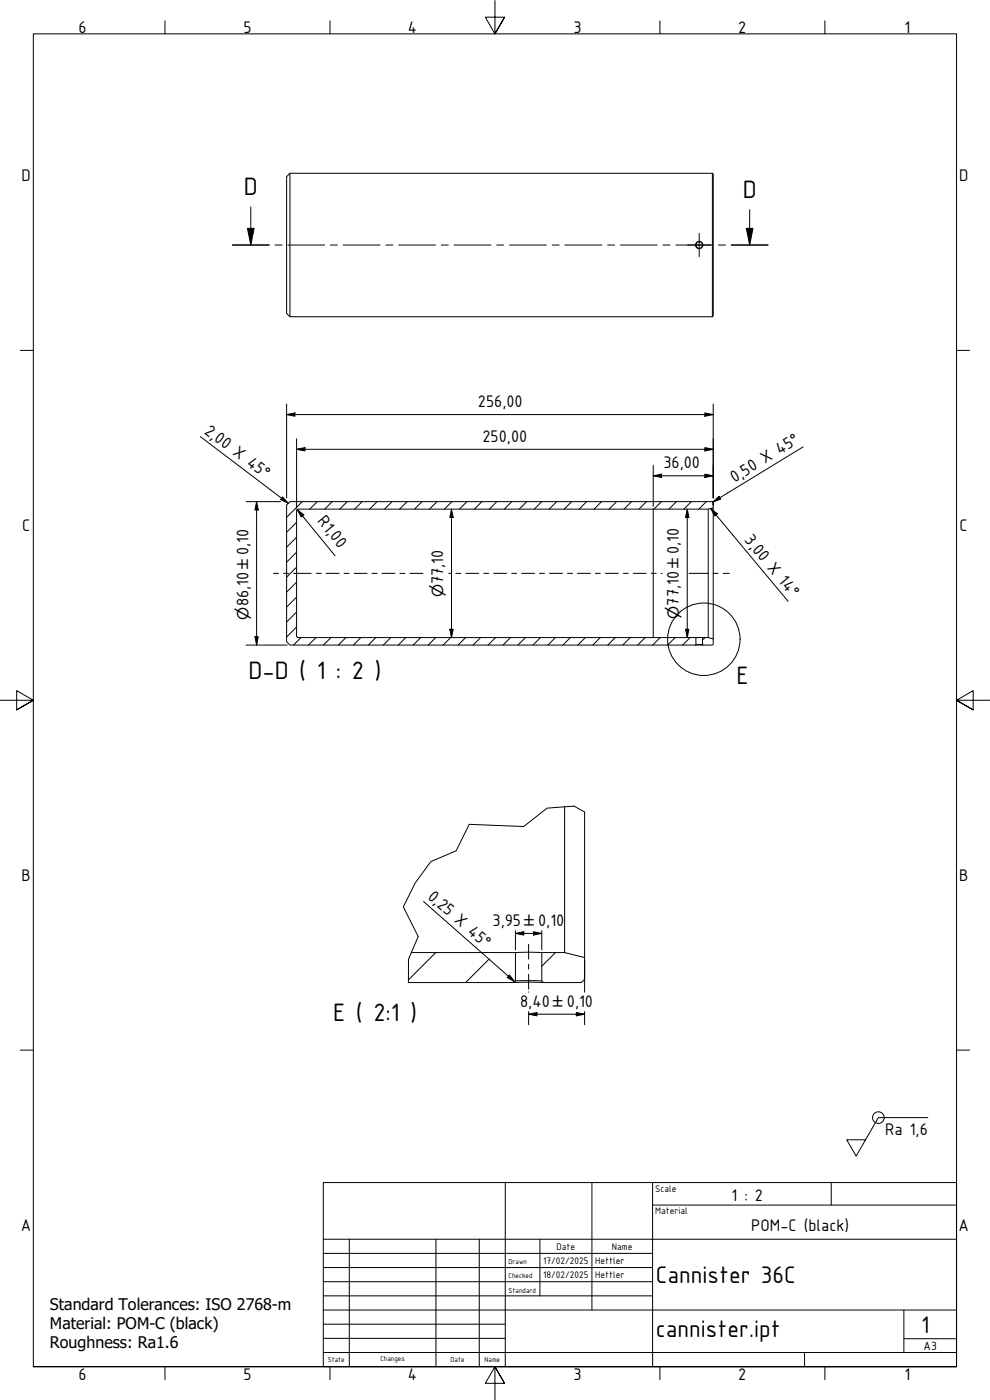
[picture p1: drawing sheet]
<svg xmlns="http://www.w3.org/2000/svg" width="297mm" height="420mm" viewBox="0 0 297 420" stroke-linecap="round" stroke-linejoin="round" font-family="sans-serif">
<!-- layer: Hatch (ISO) -->
<g fill="none" stroke="#000" stroke-width=".3">
<path d="M89 156.7l-3 3M90.7 150.5l-4.7 4.8M95.2 150.5l-2.3 2.3M99.7 150.5l-2.3 2.3M104.2 150.5l-2.3 2.3M108.7 150.5l-2.3 2.3M113.1 150.5l-2.2 2.3M117.6 150.5l-2.2 2.3M122.1 150.5l-2.2 2.3M126.6 150.5l-2.2 2.3M131.1 150.5l-2.2 2.3M135.6 150.5l-2.3 2.3"/>
<path d="M140.1 150.5l-2.3 2.3M144.6 150.5l-2.3 2.3M149.1 150.5l-2.3 2.3M153.6 150.5l-2.3 2.3M158.1 150.5l-2.3 2.3M162.5 150.5l-2.2 2.3M167 150.5l-2.2 2.3M171.5 150.5l-2.2 2.3M176 150.5l-2.2 2.3M180.5 150.5l-2.3 2.3M185 150.5l-2.3 2.3M189.5 150.5l-2.3 2.3"/>
<path d="M194 150.5l-2.3 2.3M198.5 150.5l-2.3 2.3M203 150.5l-2.3 2.3M207.4 150.5l-2.2 2.3M211.9 150.5l-2.2 2.3M89 179.2l-3 3M89 174.7l-3 3M89 170.2l-3 3M89 165.7l-3 3M89 161.2l-3 3M89 188.2l-3 3M89 183.7l-3 3"/>
<path d="M90.3 191.3l-2.2 2.3M94.8 191.3l-2.2 2.3M99.3 191.3l-2.3 2.3M103.8 191.3l-2.3 2.3M108.3 191.3l-2.3 2.3M112.8 191.3l-2.3 2.3M117.2 191.3l-2.2 2.3M121.7 191.3l-2.2 2.3M126.2 191.3l-2.2 2.3M130.7 191.3l-2.2 2.3M135.2 191.3l-2.2 2.3M139.7 191.3l-2.2 2.3"/>
<path d="M144.2 191.3l-2.3 2.3M148.7 191.3l-2.3 2.3M153.2 191.3l-2.3 2.3M157.7 191.3l-2.3 2.3M162.2 191.3l-2.3 2.3M166.6 191.3l-2.2 2.3M171.1 191.3l-2.2 2.3M175.6 191.3l-2.2 2.3M180.1 191.3l-2.2 2.3M184.6 191.3l-2.2 2.3M189.1 191.3l-2.3 2.3M193.6 191.3l-2.3 2.3"/>
<path d="M198.1 191.3l-2.3 2.3M202.6 191.3l-2.3 2.3M207.1 191.3l-2.3 2.3M211.5 191.3l-.7 .8M130.7 285.9l-8.2 8.2M146.7 287.9l-7 7M166.7 285.9l-4.1 4.1"/>
</g>
<!-- layer: Visible (ISO) -->
<g fill="none" stroke="#000" stroke-width=".3">
<path d="M87 52v43.1M213.7 52l.3 .3v42.5l-.3 .3M213.7 52h-126.7l-1 1v41.1l1 1h126.7M213.7 52v43.1M87 150.5h126.7l.3 .3v1.6l-1.5 .4h-123l-.5 .5v37.5l.2 .5h119.6v2.2l-121.8 .1-1-1v-41.1zM212.5 152.8v38.5M214 152.4v39.3M208.7 193.6h2.2M208.8 193.5h2M208.8 191.3h2M210.8 191.3h1.7l1.5 .4v1.6l-.3 .3h-2.8zM169.4 242.1v43.8"/>
<path d="M175.4 243.7v43.7M123.4 285.9h31.3M154.2 294.9h8.9M154.7 285.9v8.5l-.5 .5h-31.7M154.7 285.9h7.9M154.7 294.4h7.9M162.6 285.9v8.5l.5 .5h11.3l1-1v-6.5l-6-1.5M162.6 285.9h6.8"/>
<circle cx="209.8" cy="73.5" r=".99"/>
<circle cx="209.8" cy="73.5" r="1.11"/>
</g>
<!-- layer: Break Line (ISO) -->
<path d="M175.4 243.7l-3.1-1.8-8.1 .6-7.1 5.5-16.3-.6-3.9 7.9-7.6 3.3-4.7 6.4-3.6 7.2 4.5 8.9-2.9 6.8-.1 7" fill="none" stroke="#000" stroke-width=".3"/>
<!-- layer: Section Line (ISO) -->
<g fill="none" stroke="#000" stroke-width=".3">
<path d="M69.7 73.5h11.1M74.2 68.5h2l-1 5zM75.2 62.1v11.4M82.5 73.5h2.1M86.4 73.5h11M99.1 73.5h2.1M103 73.5h11M115.8 73.5h2.1M119.6 73.5h11.1M132.4 73.5h2.1M136.3 73.5h11M149 73.5h2.1"/>
<path d="M152.9 73.5h11M165.7 73.5h2.1M169.5 73.5h11.1M182.3 73.5h2.1M186.2 73.5h11M198.9 73.5h2.1M202.8 73.5h11M215.6 73.5h2.1M219.4 73.5h11M223.9 68.5h2l-1 5zM224.9 62.9v10.6"/>
</g>
<g fill="#000">
<path d="M74.2 68.5h2l-1 5z" fill-rule="evenodd"/>
<path d="M223.9 68.5h2l-1 5z" fill-rule="evenodd"/>
</g>
<!-- layer: Detail Boundary (ISO) -->
<circle cx="211.2" cy="191.8" r="10.9" fill="none" stroke="#000" stroke-width=".3"/>
<!-- layer: Border (ISO) -->
<g fill="none" stroke="#000" stroke-width=".3">
<path d="M49.5 6.3v3.9M99 6.3v3.9M148.5 .2v10l-2.9-5h5.8l-2.9 5 2.9-5M198 6.3v3.9M247.5 6.3v3.9M6.1 105.2h3.9M287 105.2h3.9M0 210.2h10l-5-2.9v5.7l5-2.8-5 2.8M297 210.2h-10l5-2.9v5.7l-5-2.8 5 2.8M6.1 315.2h3.9M287 315.2h3.9M10 410.2v-400h277v400h-277h277"/>
<path d="M49.5 410.2v3.9M99 410.2v3.9M151.4 415.2l-2.9-5 2.9 5h-5.8l2.9-5v10M198 410.2v3.9M247.5 410.2v3.9"/>
</g>
<!-- layer: Title (ISO) -->
<g fill="none" stroke="#000" stroke-width=".3">
<path d="M97 354.9h190v55.3h-190zM151.6 354.9v55.3M177.6 354.9v38.3M195.8 354.9v55.3M249.4 354.9v6.8M97 376.2h98.8M97 371.9h190M104.8 371.9v38.3M130.8 371.9v38.3M143.8 371.9v38.3M162 371.9v17M195.8 361.7h91.2"/>
<path d="M97 380.4h98.8M97 384.7h98.8M97 388.9h98.8M97 393.2h190M97 397.4h54.6M271.2 393.2v12.7M97 405.9h190M97 401.7h54.6M241.4 405.9v4.3M271.2 401.8h15.8"/>
</g>
<!-- layer: Sketch Geometry (ISO) -->
<path d="M196 152.8v38.5" fill="none" stroke="#000" stroke-width=".3"/>
<!-- layer: Dimension (ISO) -->
<g fill="none" stroke="#000" stroke-width=".3">
<path d="M86 124.4l2.5-.5v1zM86 124.4h128M86 121.2v28.2M89 134.8l2.5-.5v1zM89 134.8h125M89 131.7v20.8M196 139.6v12.4M211.5 134.3l2.5 .5-2.5 .5zM211.5 123.9l2.5 .5-2.5 .5zM214 121.2v28.2M73.8 150.5h10.4M77 150.5l.5 2.5h-1z"/>
<path d="M77 150.5v43.1M89.2 152.9l1.9 1.6-.7 .7zM89.2 152.9l11.3 13.9M135.5 152.8l.5 2.5h-1zM135.5 152.8v38.5M196 142.8l2.5-.5v1zM196 142.8h18M206.2 152.8l.5 2.5h-1zM206.2 152.8v38.5M211.5 142.3l2.5 .5-2.5 .5zM214 150.7v.9M73.8 193.6h12.4"/>
<path d="M76.5 191.1h1l-.5 2.5zM135 188.8h1l-.5 2.5zM205.7 188.8h1l-.5 2.5zM154.7 279.3v5.8M160.1 279.6l2.5 .5-2.5 .5zM162.6 279.3v5.8M154.7 280.1l2.5-.5v1zM154.7 280.1h7.9M158.6 297.7v.1M175.4 288.2v9.6M158.6 304.4l2.5-.5v1zM158.6 304.4h16.8"/>
<path d="M158.6 303.6v4M172.9 303.9l2.5 .5-2.5 .5zM175.4 303.6v4"/>
</g>
<g fill="#000">
<path d="M86 124.4l2.5-.5v1z" fill-rule="evenodd"/>
<path d="M89 134.8l2.5-.5v1z" fill-rule="evenodd"/>
<path d="M211.5 134.3l2.5 .5-2.5 .5z" fill-rule="evenodd"/>
<path d="M211.5 123.9l2.5 .5-2.5 .5z" fill-rule="evenodd"/>
<path d="M77 150.5l.5 2.5h-1z" fill-rule="evenodd"/>
<path d="M89.2 152.9l1.9 1.6-.7 .7z" fill-rule="evenodd"/>
<path d="M135.5 152.8l.5 2.5h-1z" fill-rule="evenodd"/>
<path d="M196 142.8l2.5-.5v1z" fill-rule="evenodd"/>
<path d="M206.2 152.8l.5 2.5h-1z" fill-rule="evenodd"/>
<path d="M211.5 142.3l2.5 .5-2.5 .5z" fill-rule="evenodd"/>
<path d="M76.5 191.1h1l-.5 2.5z" fill-rule="evenodd"/>
<path d="M135 188.8h1l-.5 2.5z" fill-rule="evenodd"/>
<path d="M205.7 188.8h1l-.5 2.5z" fill-rule="evenodd"/>
<path d="M154.7 280.1l2.5-.5v1z" fill-rule="evenodd"/>
<path d="M160.1 279.6l2.5 .5-2.5 .5z" fill-rule="evenodd"/>
<path d="M158.6 304.4l2.5-.5v1z" fill-rule="evenodd"/>
<path d="M172.9 303.9l2.5 .5-2.5 .5z" fill-rule="evenodd"/>
</g>
<!-- layer: Center Mark (ISO) -->
<path d="M206.3 73.5h7M209.8 70v7" fill="none" stroke="#000" stroke-width=".3"/>
<!-- layer: Centerline (ISO) -->
<g fill="none" stroke="#000" stroke-width=".3">
<path d="M82.1 172.1h1.5M85.1 172.1h1.5M88.1 172.1h5.3M94.9 172.1h1.5M97.9 172.1h3.8M103.2 172.1h1.5M106.2 172.1h3.9M111.6 172.1h1.5M114.6 172.1h3.9M120 172.1h1.5M123 172.1h3.9M134.7 172.1h.6"/>
<path d="M136.8 172.1h1.5M139.8 172.1h3.8M145.1 172.1h1.5M148.1 172.1h3.9M153.5 172.1h1.5M156.5 172.1h3.9M161.9 172.1h1.5M164.9 172.1h3.9M170.3 172.1h1.5M173.3 172.1h3.8M178.6 172.1h1.5M181.6 172.1h3.9"/>
<path d="M187 172.1h1.5M190 172.1h3.9M195.4 172.1h1.5M198.4 172.1h.3M206.8 172.1h5.7M214 172.1h1.5M217 172.1h1.8M158.6 283.4v4.5M158.6 289.4v1.5M158.6 292.4v4.5"/>
</g>
<!-- layer: Symbol (ISO) -->
<g fill="none" stroke="#000" stroke-width=".3">
<path d="M60.1 131.1l26.4 19.9M241 134.1l-27.1 16.6M84.8 149.1l1.7 1.9-2.3-1.1zM213.2 152.6l2 1.6-.7 .7zM213.2 152.6l23.3 27.9M213.9 150.7l1.8-1.8 .6 .9zM127.1 270.6l27.3 24M152.9 292.6l1.5 2-2.2-1.2zM278.4 335.4h-14.9l-6.6 11.6-2.9-4.9h5.7"/>
<circle cx="263.5" cy="335.4" r="1.75"/>
</g>
<g fill="#000">
<path d="M84.8 149.1l1.7 1.9-2.3-1.1z" fill-rule="evenodd"/>
<path d="M213.2 152.6l2 1.6-.7 .7z" fill-rule="evenodd"/>
<path d="M213.9 150.7l1.8-1.8 .6 .9z" fill-rule="evenodd"/>
<path d="M152.9 292.6l1.5 2-2.2-1.2z" fill-rule="evenodd"/>
</g>
<g font-size="8.1">
<text x="73.2" y="58.6">D</text>
<text x="222.8" y="59.4">D</text>
<text x="74.5" y="203.8">D-D ( 1 : 2 )</text>
<text x="221" y="205.2">E</text>
<text x="99.9" y="306.5">E ( 2:1 )</text>
</g>
<g font-size="7.8">
<text x="196.8" y="385">Cannister 36C</text>
<text x="196.8" y="401.3">cannister.ipt</text>
<text x="276.4" y="400">1</text>
</g>
<g font-size="5.4">
<text x="23.5" y="9.8">6</text>
<text x="73" y="9.8">5</text>
<text x="122.3" y="9.8">4</text>
<text x="172" y="9.8">3</text>
<text x="221.5" y="9.8">2</text>
<text x="271.4" y="9.8">1</text>
<text x="6.5" y="54.4">D</text>
<text x="287.8" y="54.4">D</text>
<text x="143.4" y="122.1">256,00</text>
<text x="61" y="129.9" transform="rotate(37 61 129.9)">2,00 X 45°</text>
<text x="144.8" y="132.5">250,00</text>
<text x="199" y="140.5">36,00</text>
<text x="220.4" y="144.9" transform="rotate(-31 220.4 144.9)">0,50 X 45°</text>
<text x="6.6" y="159.4">C</text>
<text x="95.1" y="156.5" transform="rotate(51 95.1 156.5)">R1,00</text>
<text x="287.9" y="159.4">C</text>
<text x="74.5" y="166.6" transform="rotate(-90 74.5 166.6)">0,10</text>
<text x="203.7" y="166.3" transform="rotate(-90 203.7 166.3)">0,10</text>
<text x="223.2" y="162.2" transform="rotate(50 223.2 162.2)">3,00 X 14°</text>
<text x="133" y="175.3" transform="rotate(-90 133 175.3)">77,10</text>
<text x="74.5" y="182" transform="rotate(-90 74.5 182)">86,10</text>
<text x="203.7" y="181.8" transform="rotate(-90 203.7 181.8)">77,10</text>
<text x="6.5" y="264.4">B</text>
<text x="128.1" y="269.4" transform="rotate(41 128.1 269.4)">0,25 X 45°</text>
<text x="287.8" y="264.4">B</text>
<text x="147.8" y="277.8">3,95</text>
<text x="161.5" y="277.8">0,10</text>
<text x="156.1" y="302.1">8,40</text>
<text x="170.1" y="302.1">0,10</text>
<text x="265.6" y="340.5">Ra 1,6</text>
<text x="219.5" y="360.4">1 : 2</text>
<text x="6.3" y="369.4">A</text>
<text x="225.4" y="369.4">POM-C (black)</text>
<text x="287.6" y="369.4">A</text>
<text x="23.5" y="414.1">6</text>
<text x="73" y="414.1">5</text>
<text x="122.3" y="414.1">4</text>
<text x="172" y="414.1">3</text>
<text x="221.5" y="414.1">2</text>
<text x="271.4" y="414.1">1</text>
</g>
<g font-size="4.8">
<text x="15" y="393.1">Standard Tolerances: ISO 2768-m</text>
<text x="15" y="398.9">Material: POM-C (black)</text>
<text x="15" y="404.7">Roughness: Ra1.6</text>
</g>
<g font-size="4.6">
<text x="74.5" y="170.8" transform="rotate(-90 74.5 170.8)">±</text>
<text x="203.7" y="170.6" transform="rotate(-90 203.7 170.6)">±</text>
<text x="133" y="179.2" transform="rotate(-90 133 179.2)">⌀</text>
<text x="74.5" y="185.9" transform="rotate(-90 74.5 185.9)">⌀</text>
<text x="203.7" y="185.7" transform="rotate(-90 203.7 185.7)">⌀</text>
<text x="157.2" y="277.8">±</text>
<text x="165.8" y="302.1">±</text>
</g>
<text font-size="3.9" x="277.1" y="405.1">A3</text>
<g font-size="3.1">
<text x="196.6" y="357.9">Scale</text>
<text x="196.6" y="364.5">Material</text>
<text x="167" y="375.2">Date</text>
<text x="183.6" y="375.2">Name</text>
<text x="163" y="379.4">17/02/2025</text>
<text x="163" y="383.7">18/02/2025</text>
<text x="178.6" y="379.4">Hettler</text>
<text x="178.6" y="383.7">Hettler</text>
</g>
<g font-size="2.3">
<text x="152.6" y="379.4">Drawn</text>
<text x="152.6" y="383.7">Checked</text>
<text x="152.6" y="387.9">Standard</text>
<text x="98.4" y="408.8">State</text>
<text x="114.1" y="408.6">Changes</text>
<text x="135.2" y="408.8">Date</text>
<text x="145.4" y="408.8">Name</text>
</g>
</svg>
